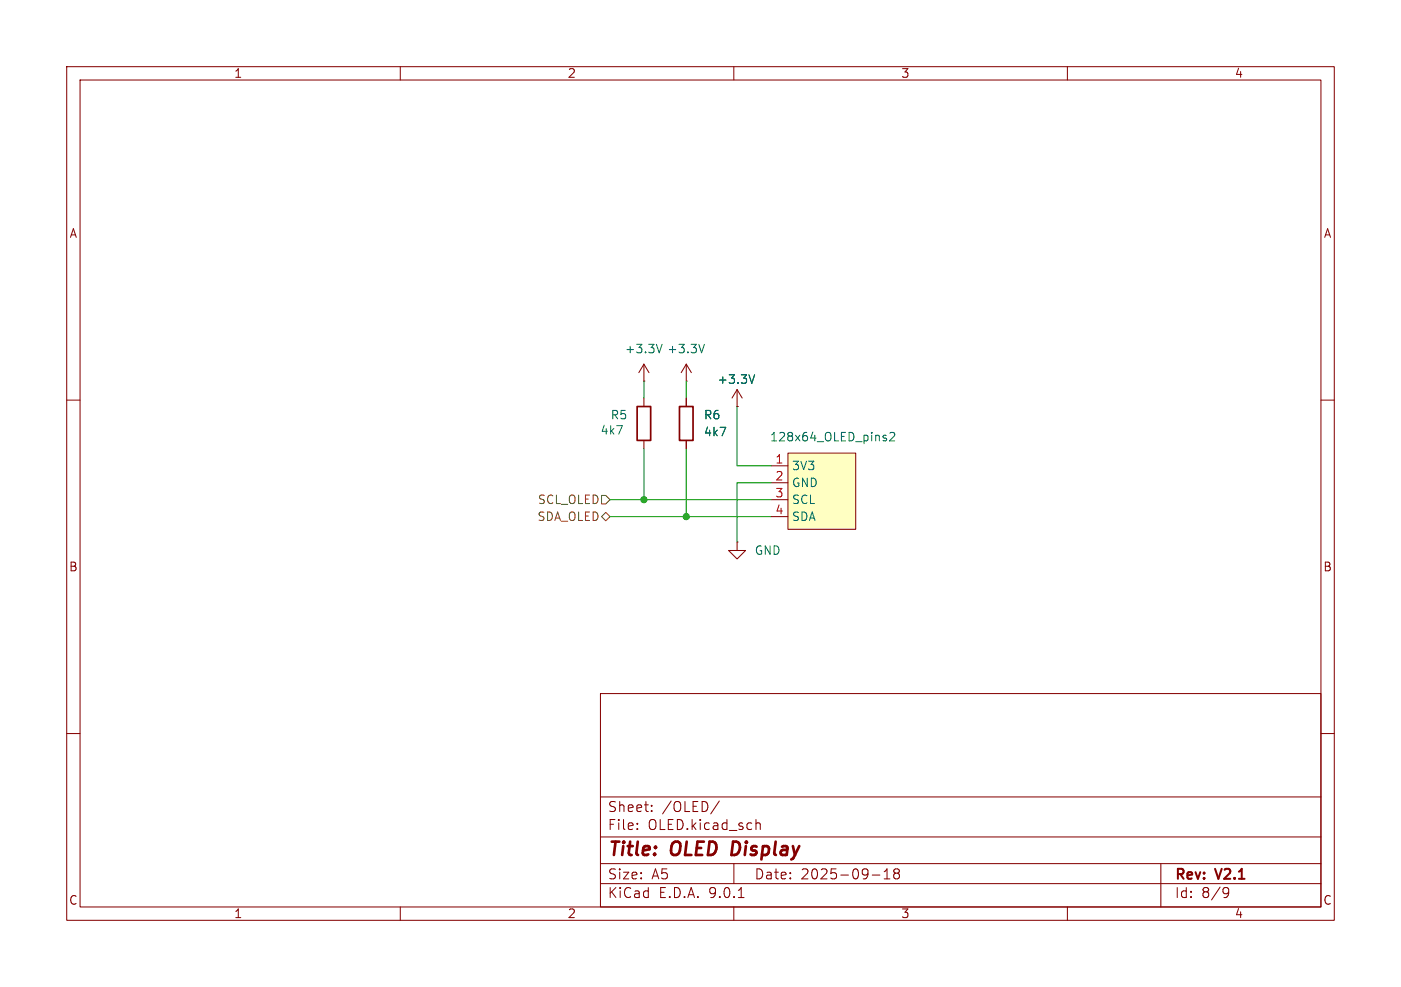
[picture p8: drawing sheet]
<svg xmlns="http://www.w3.org/2000/svg" width="210mm" height="148mm" viewBox="0 0 210 148" stroke-linecap="round" stroke-linejoin="round" font-family="sans-serif">
<g fill="none" stroke="#840000" stroke-width=".15">
<path d="M10 10h190v128h-190zM12 12h186v124h-186zM60 10v2M110 10v2M160 10v2M96.5 57.2h.1M96.5 54.6l-.7 1.3M96.5 54.6l.8 1.3M96.5 54.6v2.6M96.5 59.7v1.3M102.9 57.2h.1M102.9 54.6v2.6"/>
<path d="M102.9 59.7v1.3M102.9 54.6l-.8 1.3M102.9 54.6l.7 1.3M110.5 58.4l-.8 1.3M110.5 58.4l.8 1.3M110.5 58.4v2.6M10 60h2M96.5 66v1.3M102.9 66v1.3M110.5 61h.1M198 60h2M10 110h2"/>
<path d="M90 104h108v32h-108zM90 119.5h108M198 110h2M60 136v2M90 132.5h108M90 129.5h108M90 125.5h108M95.5 124.2v.2M95.5 123.5v.1M97.7 121.5v.2M97.7 120.8v.1M107.8 120.1l-1.3 1.9"/>
<path d="M110 136v2M110 129.5v3M110.7 134.6h.8M113.3 122.9v1.5M113.3 123.5a.37 .37 0 0 1 .7 .1v.8M130.8 131.2h1.1M132.5 131.8h.9M132.5 130.7l.5-.4v1.5M134.3 130.9l-.3 .3v.4l.3 .2 .4-.1 .1-.2v-.4l-.3-.2M134.3 130.9l-.3-.3v-.2l.3-.1 .4 .1 .1 .2v.2l-.3 .1M134.3 130.9h.2M160 136v2"/>
<path d="M174 129.5v6.5M183.6 133.1h.3l.2 .1a.99 .99 0 0 1-.3 1.4h-.3M184.2 133.7l-.3 .3h-.3"/>
</g>
<path d="M109.9 126.2l-.3 2h.5" fill="none" stroke="#840000" stroke-width=".4"/>
<path d="M95.5 61h2v5h-2zM101.9 61h2v5h-2z" fill="none" stroke="#840000" stroke-width=".25"/>
<path d="M99.2 51.6l-.4 1.3M105.6 51.6l-.4 1.3M113.1 56.2l-.4 1.3" fill="none" stroke="#006464" stroke-width=".15"/>
<path d="M118.1 67.9h10.2v11.5h-10.2z" fill="#ffffc2"/>
<path d="M102.9 59.7v1.3M102.9 66v1.3M110.5 61h.1M115.6 69.9h2.5M115.6 72.4h2.5M115.6 74.9h2.5M115.6 77.5h2.5M118.1 67.9h10.2v11.5h-10.2zM110.5 81.3v1.3h1.3l-1.3 1.2-1.3-1.2h1.3M110.5 81.3h.1" fill="none" stroke="#840000" stroke-width=".15"/>
<path d="M113.1 56.2l-.4 1.3M132.5 65.7h.3l.1 .2-.2 .2h-.2M132.5 65.3h.3M133.4 65l.5-.2 .2 .2v.2l-.8 .9h.8" fill="none" stroke="#006464" stroke-width=".15"/>
<path d="M90.2 74.3h.6l.6 .6-.6 .7h-.6zM90.2 77.5l.6-.7 .6 .7-.6 .6z" fill="none" stroke="#725600" stroke-width=".15"/>
<path d="M96.5 57.2v2.5M102.9 57.2v2.5M91.4 77.5h24.2M91.4 74.9h24.2M96.5 67.3v7.6M102.9 67.3v10.2M110.5 61v8.9h5.1M115.6 72.4h-5.1v8.9" fill="none" stroke="#009600" stroke-width=".15"/>
<g fill="#009600" stroke="#009600" stroke-width=".15">
<circle cx="102.9" cy="77.5" r=".46"/>
<circle cx="96.5" cy="74.9" r=".46"/>
</g>
<g font-size="2.8" fill="#840000">
<text x="91" y="128.9">Title:</text>
<text x="100.7" y="128.9">OLED</text>
<text x="110.5" y="128.9">Display</text>
</g>
<g font-size="2.1" fill="#840000">
<text x="91" y="124.7">File:</text>
<text x="91" y="122">Sheet:</text>
<text x="97.1" y="124.7">OLED.kicad_sch</text>
<text x="99.2" y="122">/OLED/</text>
<text x="91" y="134.9">KiCad</text>
<text x="91" y="132.1">Size:</text>
<text x="97.7" y="132.1">A5</text>
<text x="98.7" y="134.9">E.D.A.</text>
<text x="106.3" y="134.9">9.0.1</text>
<text x="113" y="132.1">Date:</text>
<text x="120" y="132.1">2025-09-18</text>
<text x="176" y="132.3">Rev:</text>
<text x="176" y="134.9">Id:</text>
<text x="180.1" y="134.9">8/9</text>
<text x="182.4" y="132.3">V2.1</text>
</g>
<g font-size="1.8" fill="#840000">
<text x="35" y="11.9">1</text>
<text x="85" y="11.9">2</text>
<text x="135" y="11.9">3</text>
<text x="185" y="11.9">4</text>
<text x="10.3" y="35.9">A</text>
<text x="198.4" y="35.9">A</text>
<text x="10.3" y="85.9">B</text>
<text x="198.3" y="85.9">B</text>
<text x="10.3" y="135.9">C</text>
<text x="35" y="137.9">1</text>
<text x="85" y="137.9">2</text>
<text x="135" y="137.9">3</text>
<text x="185" y="137.9">4</text>
<text x="198.3" y="135.9">C</text>
</g>
<g font-size="1.8" fill="#006464">
<text x="93.6" y="53.2">+3.3V</text>
<text x="99.9" y="53.2">+3.3V</text>
<text x="107.5" y="57.8">+3.3V</text>
<text x="89.9" y="65.4">4k7</text>
<text x="91.4" y="63.1">R5</text>
<text x="105.4" y="63.1">R6</text>
<text x="105.4" y="65.6">4k7</text>
<text x="115.3" y="66.4">128x64_OLED_pins2</text>
<text x="118.6" y="70.7">3V3</text>
<text x="118.6" y="73.3">GND</text>
<text x="118.6" y="75.8">SCL</text>
<text x="113" y="83.4">GND</text>
<text x="118.6" y="78.3">SDA</text>
</g>
<g font-size="1.8" fill="#a90000">
<text x="116.1" y="69.6">1</text>
<text x="116.1" y="72.1">2</text>
<text x="116.1" y="74.7">3</text>
<text x="116.1" y="77.2">4</text>
</g>
<g font-size="1.8" fill="#725600">
<text x="80.5" y="75.8">SCL_OLED</text>
<text x="80.5" y="78.3">SDA_OLED</text>
</g>
</svg>
